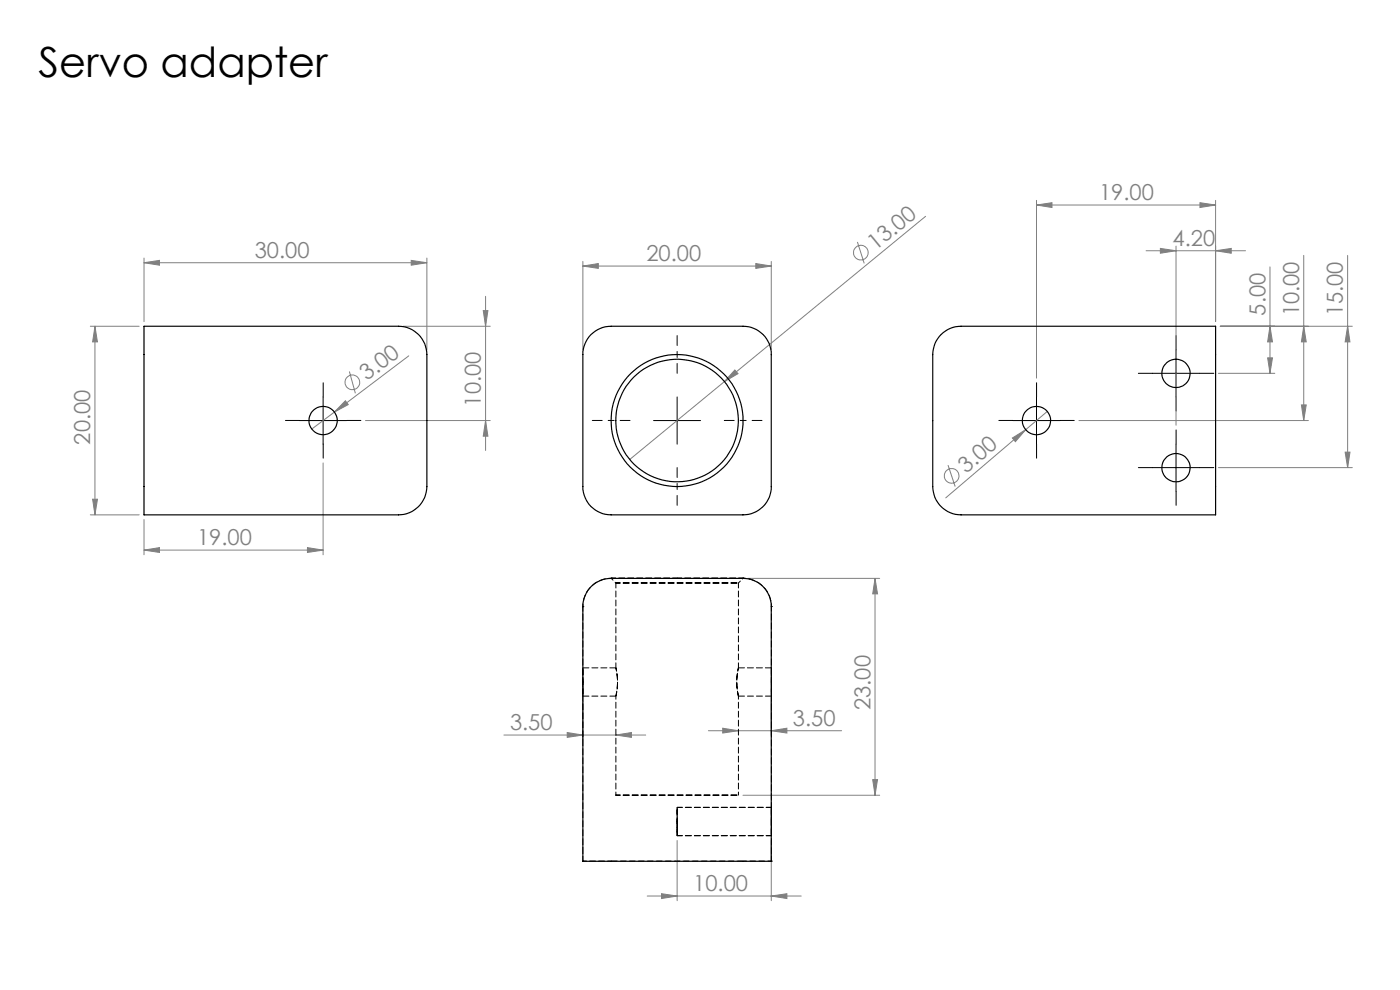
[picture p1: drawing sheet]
<svg xmlns="http://www.w3.org/2000/svg" width="297mm" height="210mm" viewBox="0 0 297 210" stroke-linecap="round" stroke-linejoin="round" font-family="sans-serif">
<g fill="none" stroke="#808080" stroke-width=".21">
<path d="M30.6 55.7l3.2-.5v1.1zM30.6 54.7v13.5M30.6 55.7h60M87.2 55.2l3.4 .5-3.4 .6zM90.6 54.7v19.5M123.6 56.4l3.3-.5v1zM123.6 55.4v18.8M123.6 56.4h40M160.3 55.9l3.3 .5-3.3 .5zM163.6 55.4v18.8M181.9 51.3l1.4 4.6M196.4 45.9l-42.7 35.1"/>
<path d="M219.9 43.5l3.3-.5v1zM219.9 42.5v37.7M219.9 43.5h38M243.1 53.2h21.1M246.2 52.7l3.3 .5-3.3 .5zM249.5 52.2v38M254.6 43l3.3 .5-3.3 .5zM257.9 53.2l3.3-.5v1zM257.9 42.5v25.7M269.4 56.6v22.6M276.6 54.2v35M285.9 54.2v45"/>
<path d="M19.2 69.2h10.3M20.1 69.2v40M20.1 69.2l.6 3.3h-1.1zM74.1 78.8l1.3 4.6M85.5 69.2h18.5M86.7 75.5l-15.8 11.9M102.5 65.9h1l-.5 3.3zM103 62.9v32.7M155.9 78.5l.7 .8-2.9 1.7zM258.5 79.2h11.9M258.9 69.2h28M268.9 75.9h1l-.5 3.3z"/>
<path d="M269.4 69.2l.5 3.3h-1zM276.6 69.2l.5 3.3h-1zM285.9 69.2l.5 3.3h-1zM68.5 98.2v19.5M70.9 87.4l-4.8 3.6M73.3 85l.6 .8-3 1.6zM77.5 89.2h26.5M103 89.2l.5 3.3h-1zM153.7 81l-20.1 16.5M201.1 98.7l1.5 4.5M214.8 92.9l2.8-1.8-2.2 2.6zM217.6 91.1l-17 14.5"/>
<path d="M222.2 87.3l-4.6 3.8M228.9 89.2h48.7M258.5 99.2h28.4M276.1 85.9h1l-.5 3.3zM285.4 95.9h1l-.5 3.3zM19.2 109.2h10.3M19.6 105.9h1.1l-.6 3.3zM30.6 116.7l3.2-.5v1zM30.6 110.2v7.5M30.6 116.7h37.9M65.2 116.2l3.3 .5-3.3 .5zM158.6 122.7h28"/>
<path d="M185.6 122.7v46M185.6 122.7l.6 3.3h-1.1zM106.9 155.9h30.1M120.3 155.4l3.3 .5-3.3 .5zM123.6 148.7v8.2M130.6 155.9l3.3-.5v1zM150.3 155h28.2M153.3 154.5l3.3 .5-3.3 .5zM163.6 155l3.3-.5v1zM163.6 148.7v7.3M143.7 178.3v12.8M157.6 168.7h29"/>
<path d="M163.6 178.3v12.8M185.1 165.4h1.1l-.6 3.3zM137.3 190.1h32.7M140.3 189.6l3.4 .5-3.4 .5zM163.6 190.1l3.3-.5v1z"/>
<circle cx="182.6" cy="53.6" r="1.56"/>
<circle cx="74.7" cy="81.1" r="1.55"/>
<circle cx="201.9" cy="100.9" r="1.55"/>
</g>
<path d="M143.7 79.2v-8M133.7 89.2h-8M143.7 99.2v8M153.7 89.2h8" fill="none" stroke="#000" stroke-width=".21" stroke-dasharray="15.2 1.3 1.3 1.3" stroke-dashoffset="13.1"/>
<g fill="none" stroke="#000" stroke-width=".21" stroke-dasharray="15.2 1.3 1.3 1.3">
<path d="M244.5 79.2h-3M249.5 74.2v-3M254.5 79.2h3M63.6 89.2h-3M68.6 84.2v-3M68.6 94.2v3M73.6 89.2h3M214.9 89.2h-3M219.9 84.2v-3M219.9 94.2v3M224.9 89.2h3M244.5 99.2h-3"/>
<path d="M249.5 94.2v-3M249.5 84.2v3M254.5 99.2h3M249.5 104.2v3"/>
</g>
<path d="M244.5 79.2h10M249.5 74.2v10M63.5 89.2h10.1M68.5 84.2v10M138.6 89.2h10M143.7 84.2v10M214.9 89.2h10M219.9 84.2v10M244.5 99.2h10M249.5 94.2v10" fill="none" stroke="#000" stroke-width=".21"/>
<g fill="#808080">
<path d="M73.3 85l.6 .8-3 1.6z"/>
<path d="M155.9 78.5l.7 .8-2.9 1.7z"/>
<path d="M214.8 92.9l2.8-1.8-2.2 2.6z"/>
<path d="M87.2 55.2l3.4 .5-3.4 .6zM30.6 55.7l3.2-.5v1.1zM65.2 116.2l3.3 .5-3.3 .5zM30.6 116.7l3.2-.5v1z"/>
<path d="M123.6 56.4l3.3-.5v1zM160.3 55.9l3.3 .5-3.3 .5zM246.2 52.7l3.3 .5-3.3 .5zM257.9 53.2l3.3-.5v1zM219.9 43.5l3.3-.5v1zM254.6 43l3.3 .5-3.3 .5zM120.3 155.4l3.3 .5-3.3 .5zM130.6 155.9l3.3-.5v1zM153.3 154.5l3.3 .5-3.3 .5zM163.6 155l3.3-.5v1zM140.3 189.6l3.4 .5-3.4 .5zM163.6 190.1l3.3-.5v1z"/>
<path d="M268.9 75.9h1l-.5 3.3zM269.4 69.2l.5 3.3h-1zM285.4 95.9h1l-.5 3.3zM285.9 69.2l.5 3.3h-1zM276.1 85.9h1l-.5 3.3zM276.6 69.2l.5 3.3h-1zM103 89.2l.5 3.3h-1zM102.5 65.9h1l-.5 3.3z"/>
<path d="M20.1 69.2l.6 3.3h-1.1zM19.6 105.9h1.1l-.6 3.3zM185.6 122.7l.6 3.3h-1.1zM185.1 165.4h1.1l-.6 3.3z"/>
</g>
<g fill="none" stroke="#000" stroke-width=".25">
<path d="M30.6 69.2h54a6 6 0 0 1 6 6v28a6 6 0 0 1-6 6h-54zM125.4 71a6.1 6.1 0 0 1 4.2-1.8h28a6 6 0 0 1 6 6v28a6 6 0 0 1-6 6h-28a6 6 0 0 1-6-6v-28a6.1 6.1 0 0 1 1.8-4.2zM199.6 71a6 6 0 0 1 4.3-1.8h54v40h-54a6 6 0 0 1-6-6v-28a6 6 0 0 1 1.7-4.2zM125.4 124.5a6.1 6.1 0 0 1 4.2-1.8h28a6 6 0 0 1 6 6v54h-40v-54a6.1 6.1 0 0 1 1.8-4.2z"/>
<circle cx="249.5" cy="79.2" r="3"/>
<circle cx="68.5" cy="89.2" r="3"/>
<circle cx="143.6" cy="89.2" r="13"/>
<circle cx="143.6" cy="89.2" r="14"/>
<circle cx="219.9" cy="89.2" r="3"/>
<circle cx="249.5" cy="99.2" r="3"/>
</g>
<path d="M123.7 128.7h.1M129.7 122.7h.1M157.7 122.7h.1M163.7 128.7h.1M123.7 147.7h7M130.7 141.7h-7M156.7 147.7h7M163.7 141.7h-7M123.7 182.7h.1M157.7 182.7h-28M163.7 182.7h.1" fill="none" stroke="#000" stroke-width=".21" stroke-dasharray="1.3 .6"/>
<path d="M123.7 128.7v54M129.7 122.7h14M143.7 122.7h-14M143.7 122.7h14M157.7 122.7h-14M130.7 147.6v.1a13 13 0 0 0 0-6 13 13 0 0 1 0 5.9M156.6 147.6l.1 .1a13 13 0 0 1 0-6 13 13 0 0 0-.1 5.9M143.7 174.7v-3.4v6v-2.6M163.7 182.7v-54" fill="none" stroke="#000" stroke-width=".21" stroke-dasharray="1.3 .6" stroke-dashoffset=".3"/>
<path d="M130.7 123.7h26h-26M123.7 144.7v3v-6v3M163.7 144.7v-3v6v-3M130.7 168.7h26h-26M143.7 174.3v-3v6v-3M163.7 174.3v-3v6v-3" fill="none" stroke="#000" stroke-width=".21" stroke-dasharray="1.3 .6" stroke-dashoffset=".4"/>
<path d="M123.7 182.7h6M157.7 182.7h6" fill="none" stroke="#000" stroke-width=".21" stroke-dasharray="1.3 .6" stroke-dashoffset=".5"/>
<path d="M123.7 128.7a6 6 0 0 1 6-6M129.7 122.7l1 1M156.7 123.7l1-1M157.7 122.7a6 6 0 0 1 6 6" fill="none" stroke="#000" stroke-width=".21" stroke-dasharray="1.3 .6" stroke-dashoffset=".7"/>
<path d="M130.7 123.7v18M156.7 141.7v-18M143.7 177.3h20M163.7 171.3h-20" fill="none" stroke="#000" stroke-width=".21" stroke-dasharray="1.3 .6" stroke-dashoffset=".2"/>
<path d="M130.7 147.7v21M156.7 168.7v-21" fill="none" stroke="#000" stroke-width=".21" stroke-dasharray="1.3 .6" stroke-dashoffset=".6"/>
<text font-size="8.8" x="8.2" y="16.2">Servo adapter</text>
<g font-size="4.7" fill="#808080">
<text x="233.2" y="42.5">19.00</text>
<text x="185.7" y="53.3" transform="rotate(-39 185.7 53.3)">13.00</text>
<text x="248.8" y="52.2">4.20</text>
<text x="54" y="54.7">30.00</text>
<text x="137.1" y="55.4">20.00</text>
<text x="268.4" y="66.9" transform="rotate(-90 268.4 66.9)">5.00</text>
<text x="275.6" y="67.1" transform="rotate(-90 275.6 67.1)">10.00</text>
<text x="284.9" y="67.1" transform="rotate(-90 284.9 67.1)">15.00</text>
<text x="77.9" y="80.9" transform="rotate(-37 77.9 80.9)">3.00</text>
<text x="102" y="86.2" transform="rotate(-90 102 86.2)">10.00</text>
<text x="19.2" y="94.3" transform="rotate(-90 19.2 94.3)">20.00</text>
<text x="205" y="100.6" transform="rotate(-40 205 100.6)">3.00</text>
<text x="41.8" y="115.6">19.00</text>
<text x="108.2" y="154.9">3.50</text>
<text x="168.2" y="154">3.50</text>
<text x="184.6" y="150.6" transform="rotate(-90 184.6 150.6)">23.00</text>
<text x="147.1" y="189">10.00</text>
</g>
</svg>
